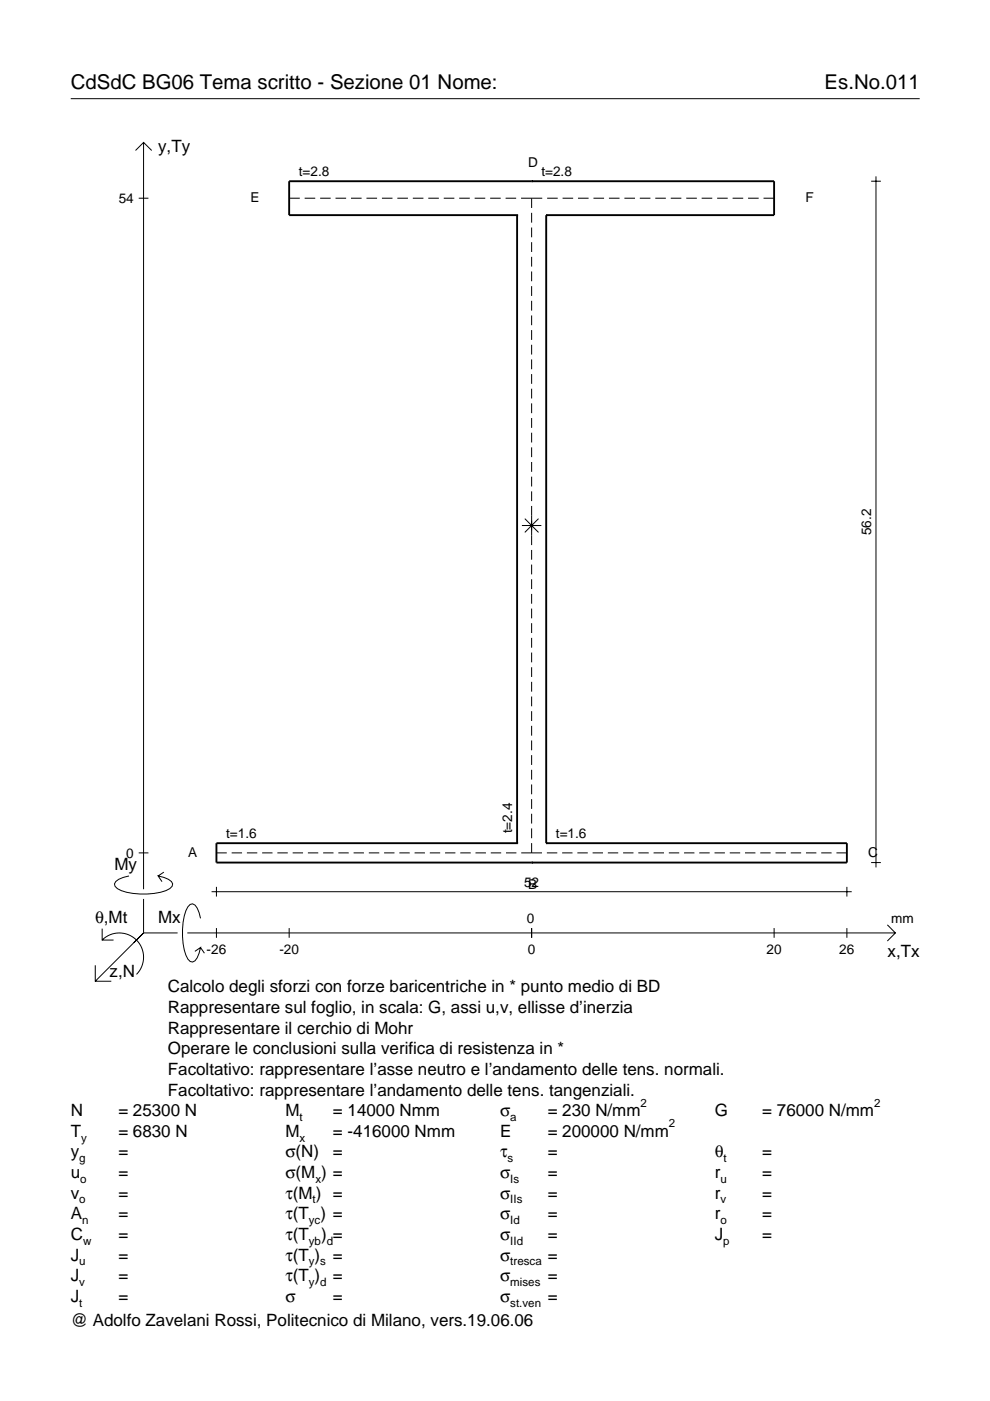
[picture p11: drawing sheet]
<svg xmlns="http://www.w3.org/2000/svg" width="210mm" height="297mm" viewBox="0 0 210 297" stroke-linecap="round" stroke-linejoin="round" font-family="sans-serif">
<g fill="none" stroke="#000" stroke-width=".21">
<path d="M15 20.9h180M28.7 31.9l1.7-1.7 1.8 1.7M30.4 30.2v158.3M184.7 38.4h2.1M185.7 37.4v146.5M29.4 42h2.1M61.3 42h2.3M64.6 42h2.2M67.9 42h2.2M71.1 42h2.3M74.4 42h2.3M77.7 42h2.2"/>
<path d="M81 42h2.2M84.2 42h2.3M87.5 42h2.3M90.8 42h2.3M94.1 42h2.2M97.4 42h2.2M100.6 42h2.3M103.9 42h2.3M107.2 42h2.2M110.5 42h4.5M112.7 42v2.1M112.7 45.1v2.1"/>
<path d="M112.7 48.2v2.1M112.7 51.3v2.1M112.7 54.5v2M112.7 57.6v2M116 42h2.2M119.3 42h2.2M122.5 42h2.3M125.8 42h2.3M129.1 42h2.3M132.4 42h2.2M135.7 42h2.2M138.9 42h2.3"/>
<path d="M142.2 42h2.3M145.5 42h2.2M148.8 42h2.2M152 42h2.3M155.3 42h2.3M158.6 42h2.3M161.9 42h2.2M112.7 60.7v2M112.7 63.8v2.1M112.7 66.9v2.1M112.7 70v2.1M112.7 73.1v2.1"/>
<path d="M112.7 76.2v2.1M112.7 79.3v2.1M112.7 82.4v2.1M112.7 85.5v2.1M112.7 88.6v2.1M112.7 91.7v2.1M112.7 94.8v2.1M112.7 98v2M110.7 111.4h4.1M111.3 110l2.9 2.9M112.7 101.1v2M112.7 104.2v2"/>
<path d="M112.7 107.3v8.3M112.7 116.6v2.1M112.7 119.7v2.1M114.2 110l-2.9 2.9M112.7 122.8v2.1M112.7 125.9v2.1M112.7 129v2.1M112.7 132.1v2.1M112.7 135.2v2.1M112.7 138.4v2M112.7 141.5v2M112.7 144.6v2"/>
<path d="M112.7 147.7v2.1M112.7 150.8v2.1M112.7 153.9v2.1M112.7 157v2.1M112.7 160.1v2.1M112.7 163.2v2.1M112.7 166.3v2.1M112.7 169.4v2.1M112.7 172.5v2.1M112.7 175.6v2.1M112.7 178.8v2M21.7 199.3a5.1 5.1 0 0 1 7.2 0 5.1 5.1 0 0 1 0 7.3"/>
<path d="M21.7 196.9v2.4h2.4M27.3 185.7a3.6 3.6 0 0 0-3 1.7l.1 .5a5.6 5.6 0 0 0 3.8 1.5 13.4 13.4 0 0 0 7.8-1l.5-.5 .1-.5a3.6 3.6 0 0 0-3.1-1.7l.8 1.2M29.4 180.8h2.1M30.4 190.6v7.2M30.4 197.8l-10.2 10.2M30.4 197.8h7.2M34.7 184.9l-1.2 .8M39.7 197.8h150.1M42.5 194.7a3.6 3.6 0 0 0-1.7-3.1l-.5 .2a5.7 5.7 0 0 0-1.5 3.7 13.3 13.3 0 0 0 1 7.9l.5 .5 .5 .1a3.6 3.6 0 0 0 1.7-3.1l-1.2 .8M44.9 189.1h135.7M45.9 180.8h2.2M45.9 188v2.1"/>
<path d="M45.9 196.8v2M49.1 180.8h2.2M52.3 180.8h2.2M55.6 180.8h2.2M58.8 180.8h2.2M61.3 196.8v2M62 180.8h2.2M65.3 180.8h2.2M68.5 180.8h2.2M71.7 180.8h2.2M75 180.8h2.2M78.2 180.8h2.2"/>
<path d="M81.4 180.8h2.2M84.7 180.8h2.2M87.9 180.8h2.2M91.1 180.8h2.2M94.4 180.8h2.2M97.6 180.8h2.2M100.8 180.8h2.2M104.1 180.8h2.2M107.3 180.8h2.2M110.5 180.8h4.4M112.7 196.8v2M115.9 180.8h2.3"/>
<path d="M119.2 180.8h2.2M122.4 180.8h2.2M125.6 180.8h2.2M128.9 180.8h2.2M132.1 180.8h2.2M135.3 180.8h2.2M138.6 180.8h2.2M141.8 180.8h2.2M145 180.8h2.2M148.3 180.8h2.2M151.5 180.8h2.2M154.7 180.8h2.2"/>
<path d="M158 180.8h2.2M161.2 180.8h2.2M164.1 196.8v2M164.4 180.8h2.2M167.7 180.8h2.2M170.9 180.8h2.2M174.1 180.8h2.2M177.3 180.8h2.3M179.6 188v2.1M179.6 196.8v2M184.7 182.9h2.1M188.1 196.1l1.7 1.7-1.7 1.7"/>
<path d="M20.2 204.7v3.3h3.4M42.5 200.9l.8 1.2"/>
</g>
<path d="M112.7 38.4h.1M109.6 45.6h.1M109.6 45.6v133.2M109.6 45.6h-48.3v-7.2h102.8v7.2h-48.3M115.8 45.6h.1M115.8 45.6v133.2M109.6 178.8h.1M109.6 178.8h-63.7v4.1h133.7v-4.1h-63.8M115.8 178.8h.1M112.7 182.9h.1" fill="none" stroke="#000" stroke-width=".4"/>
<g font-size="4.3">
<text x="15" y="18.9">CdSdC BG06 Tema scritto - Sezione 01 Nome:</text>
<text x="174.8" y="18.9">Es.No.011</text>
</g>
<g font-size="3.6">
<text x="33.5" y="32.3">y,Ty</text>
<text x="24.3" y="184.4">My</text>
<text x="20.1" y="195.7">θ,Mt</text>
<text x="33.5" y="195.7">Mx</text>
<text x="188.2" y="203">x,Tx</text>
<text x="23.2" y="207.1">z,N</text>
<text x="35.6" y="210.4">Calcolo degli sforzi con forze baricentriche in * punto medio di BD</text>
<text x="35.6" y="214.8">Rappresentare sul foglio, in scala: G, assi u,v, ellisse d’inerzia</text>
<text x="35.6" y="219.2">Rappresentare il cerchio di Mohr</text>
<text x="35.6" y="223.5">Operare le conclusioni sulla verifica di resistenza in *</text>
<text x="35.6" y="227.9">Facoltativo: rappresentare l’asse neutro e l’andamento delle tens. normali.</text>
<text x="35.6" y="232.3">Facoltativo: rappresentare l’andamento delle tens. tangenziali.</text>
<text x="15" y="236.7">N</text>
<text x="25.1" y="236.7">= 25300 N</text>
<text x="60.5" y="236.7">M</text>
<text x="70.6" y="236.7">= 14000 Nmm</text>
<text x="106" y="236.7">σ</text>
<text x="116.1" y="236.7">= 230 N/mm</text>
<text x="151.5" y="236.7">G</text>
<text x="161.6" y="236.7">= 76000 N/mm</text>
<text x="15" y="241">T</text>
<text x="15" y="245.4">y</text>
<text x="25.1" y="241">= 6830 N</text>
<text x="25.1" y="245.4">=</text>
<text x="60.5" y="241">M</text>
<text x="60.5" y="245.4">σ(N)</text>
<text x="70.6" y="241">= -416000 Nmm</text>
<text x="70.6" y="245.4">=</text>
<text x="106" y="241">E</text>
<text x="106" y="245.4">τ</text>
<text x="116.1" y="241">= 200000 N/mm</text>
<text x="116.1" y="245.4">=</text>
<text x="151.5" y="245.4">θ</text>
<text x="161.6" y="245.4">=</text>
<text x="15" y="249.8">u</text>
<text x="25.1" y="249.8">=</text>
<text x="60.5" y="249.8">σ(M ) =</text>
<text x="106" y="249.8">σ</text>
<text x="116.1" y="249.8">=</text>
<text x="151.5" y="249.8">r</text>
<text x="161.6" y="249.8">=</text>
<text x="15" y="254.2">v</text>
<text x="25.1" y="254.2">=</text>
<text x="60.5" y="254.2">τ(M ) =</text>
<text x="106" y="254.2">σ</text>
<text x="116.1" y="254.2">=</text>
<text x="151.5" y="254.2">r</text>
<text x="161.6" y="254.2">=</text>
<text x="15" y="258.5">A</text>
<text x="15" y="262.9">C</text>
<text x="25.1" y="262.9">=</text>
<text x="25.1" y="258.5">=</text>
<text x="60.5" y="262.9">τ(T</text>
<text x="60.5" y="258.5">τ(T ) =</text>
<text x="68.1" y="262.9">) =</text>
<text x="106" y="258.5">σ</text>
<text x="106" y="262.9">σ</text>
<text x="116.1" y="258.5">=</text>
<text x="116.1" y="262.9">=</text>
<text x="151.5" y="258.5">r</text>
<text x="151.5" y="262.9">J</text>
<text x="161.6" y="258.5">=</text>
<text x="161.6" y="262.9">=</text>
<text x="15" y="267.3">J</text>
<text x="25.1" y="267.3">=</text>
<text x="60.5" y="267.3">τ(T )</text>
<text x="70.6" y="267.3">=</text>
<text x="106" y="267.3">σ</text>
<text x="116.1" y="267.3">=</text>
<text x="15" y="271.7">J</text>
<text x="25.1" y="271.7">=</text>
<text x="60.5" y="271.7">τ(T )</text>
<text x="70.6" y="271.7">=</text>
<text x="106" y="271.7">σ</text>
<text x="116.1" y="271.7">=</text>
<text x="15" y="281.2">@ Adolfo Zavelani Rossi, Politecnico di Milano, vers.19.06.06</text>
<text x="15" y="276">J</text>
<text x="25.1" y="276">=</text>
<text x="60.5" y="276">σ</text>
<text x="70.6" y="276">=</text>
<text x="106" y="276">σ</text>
<text x="116.1" y="276">=</text>
</g>
<g font-size="2.9">
<text x="112" y="35.5">D</text>
<text x="63.4" y="37.4">t=2.8</text>
<text x="114.8" y="37.4">t=2.8</text>
<text x="25.2" y="43">54</text>
<text x="53.1" y="42.9">E</text>
<text x="170.8" y="42.9">F</text>
<text x="184.7" y="113.5" transform="rotate(-90 184.7 113.5)">56.2</text>
<text x="47.9" y="177.7">t=1.6</text>
<text x="108.6" y="176.7" transform="rotate(-90 108.6 176.7)">t=2.4</text>
<text x="117.9" y="177.7">t=1.6</text>
<text x="26.8" y="181.8">0</text>
<text x="39.9" y="181.7">A</text>
<text x="184" y="181.7">C</text>
<text x="111.1" y="188">52</text>
<text x="112" y="188.4">B</text>
<text x="111.7" y="195.7">0</text>
<text x="189" y="195.7">mm</text>
<text x="43.8" y="202.2">-26</text>
<text x="59.2" y="202.2">-20</text>
<text x="111.9" y="202.2">0</text>
<text x="162.5" y="202.2">20</text>
<text x="178" y="202.2">26</text>
</g>
<g font-size="2.4">
<text x="63.5" y="237.7">t</text>
<text x="108.2" y="237.7">a</text>
<text x="135.8" y="234.7">2</text>
<text x="141.8" y="239">2</text>
<text x="185.3" y="234.7">2</text>
<text x="17.2" y="242">y</text>
<text x="63.5" y="242">x</text>
<text x="16.8" y="246.4">g</text>
<text x="17" y="250.8">o</text>
<text x="66.9" y="250.8">x</text>
<text x="107.6" y="246.4">s</text>
<text x="108.2" y="250.8">Is</text>
<text x="152.7" y="250.8">u</text>
<text x="153.4" y="246.4">t</text>
<text x="16.8" y="255.2">o</text>
<text x="66.3" y="255.2">t</text>
<text x="108.2" y="255.2">IIs</text>
<text x="152.7" y="255.2">v</text>
<text x="17.4" y="259.5">n</text>
<text x="17.6" y="263.9">w</text>
<text x="65.5" y="263.9">yb d</text>
<text x="65.5" y="259.5">yc</text>
<text x="108.2" y="259.5">Id</text>
<text x="108.2" y="263.9">IId</text>
<text x="152.7" y="259.5">o</text>
<text x="153.3" y="263.9">p</text>
<text x="16.8" y="268.3">u</text>
<text x="65.5" y="268.3">y s</text>
<text x="108.2" y="268.3">tresca</text>
<text x="16.8" y="272.7">v</text>
<text x="65.5" y="272.7">y d</text>
<text x="108.2" y="272.7">mises</text>
<text x="16.8" y="277">t</text>
<text x="108.2" y="277">st.ven</text>
</g>
</svg>
